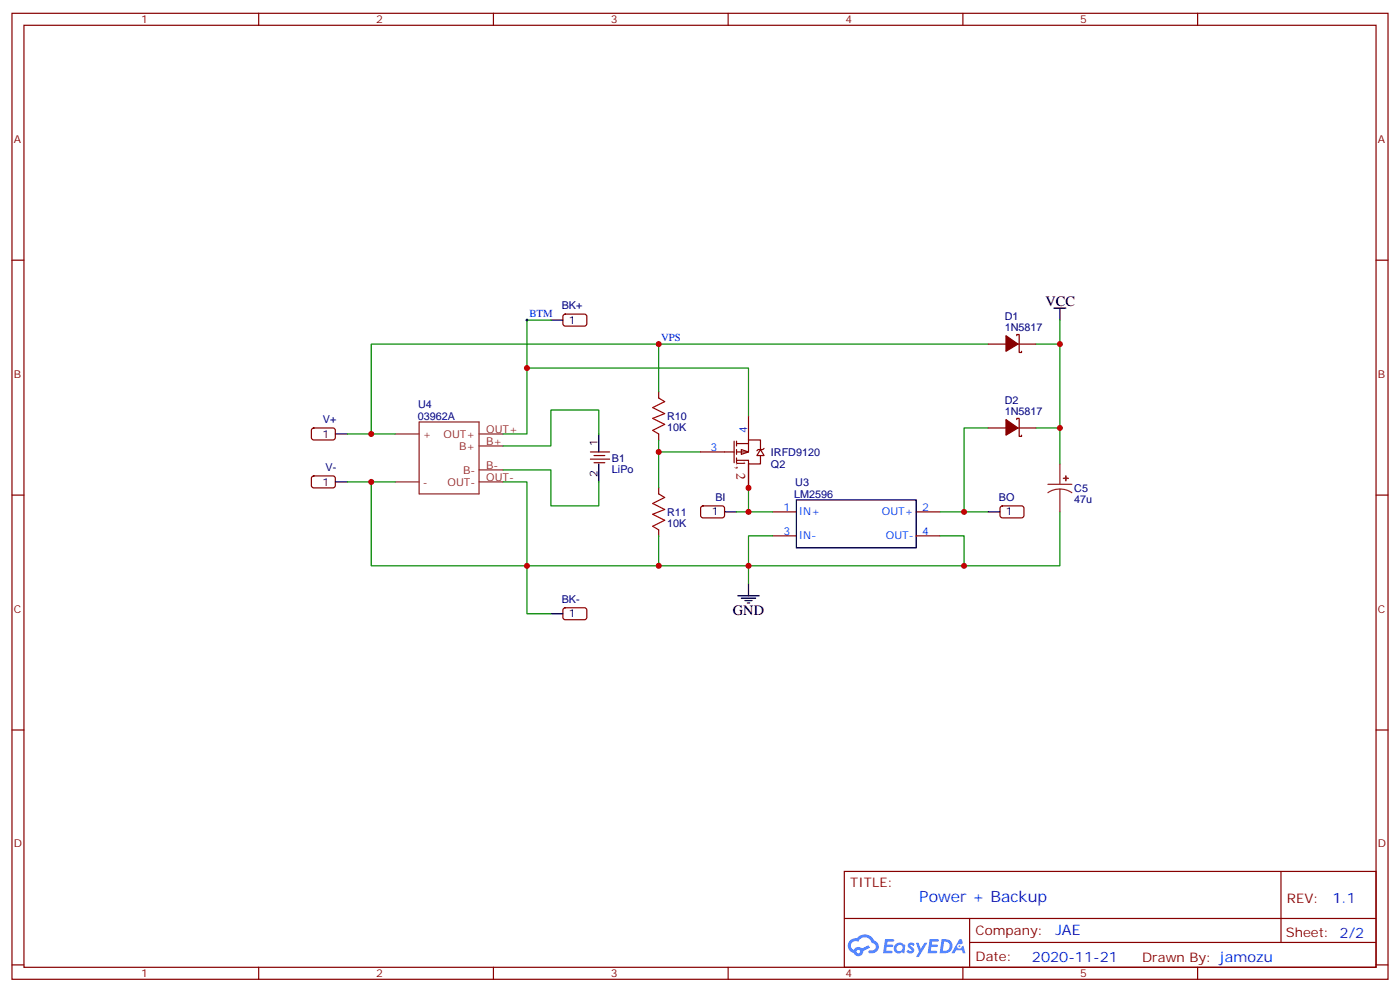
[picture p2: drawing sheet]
<svg xmlns="http://www.w3.org/2000/svg" width="412mm" height="292mm" viewBox="0 0 412 292" stroke-linecap="round" stroke-linejoin="round" font-family="sans-serif">
<g fill="none" stroke="#870000" stroke-width=".35">
<path d="M3.5 3.9h405.4v284.4h-405.4zM7.1 7.4h398.2v277.3h-398.2zM76.2 3.9v3.5M145.3 3.9v3.5M214.5 3.9v3.5M283.6 3.9v3.5M352.8 3.9v3.5M3.5 76.6h3.6M405.3 76.6h3.6M3.5 145.7h3.6M405.3 145.7h3.6M3.5 214.9h3.6"/>
<path d="M405.3 214.9h3.6M248.7 256.5h156.6v28.2h-156.6zM377.3 256.5v20.9M248.7 270.4h156.5M285.6 277.4h119.6M285.6 270.4v14.1M3.5 284h3.6M76.2 284.7v3.6M145.3 284.7v3.6M214.5 284.7v3.6M283.6 284.7v3.6M352.8 284.7v3.6"/>
<path d="M405.3 284h3.6"/>
</g>
<g fill="#5487ff">
<path d="M267.7 277.7a1.22 1.22 0 0 1 1.7 .2l-.4 .6a.47 .47 0 0 0-.3-.4 .47 .47 0 0 0-.5 .2l.1 .2a1.14 1.14 0 0 1 .8 1.8 1.14 1.14 0 0 1-1.9 0l-.2-.2 .5-.6 .7 .5a.29 .29 0 0 0 .3-.3 .29 .29 0 0 0-.2-.3 1.04 1.04 0 0 1-.6-1.7z"/>
<path d="M260.7 276.4h2.4l.3 .2-.2 .5-1.8 .1-.1 .8h1.5l.3 .4-.3 .4h-1.6l-.2 1.1h1.7l.2 .3-.2 .3-2.6 .1z"/>
<path d="M273.8 276.4h2.4l.3 .2-.1 .5-1.8 .1-.2 .8h1.6l.3 .4-.4 .4h-1.6l-.1 1.1h1.7l.2 .3-.2 .3-2.6 .1z"/>
<path d="M282.6 276.4h.7l.3 1.3-.6 .3a.69 .69 0 0 0-1 .3 .69 .69 0 0 0 .4 .9 .69 .69 0 0 0 .9-.6l.5-.2 .6 2.2h-.8l-.2-.9h-1.8l-.5 .9h-.8z"/>
<path d="M269.8 277.5h.8l.6 1.8 1.1-1.8h.9l-2.6 4.2h-.8l.9-1.5z"/>
<path d="M277.4 276.4l-.6 4.2h1.3a2.11 2.11 0 0 0 2.5-2.1 2.11 2.11 0 0 0-2.5-2.1zM278.1 277.2a1.39 1.39 0 0 1 1.7 1.4 1.39 1.39 0 0 1-1.8 1.3h-.3z"/>
<path d="M263.7 278.1a1.54 1.54 0 0 0-.1 2.1 1.54 1.54 0 0 0 2.2 .1l.6 .3 .3-2.3-.2-.3h-.4a1.49 1.49 0 0 0-2.4 .1zM264 279.1a.94 .94 0 0 1 1.8 0 .94 .94 0 0 1-1.8 0z"/>
<path d="M250.4 276.8a2.18 2.18 0 0 0 1.1 3.7 1.44 1.44 0 0 0 1.6 .9 1.44 1.44 0 0 0 1.2-1.4l2-1-.5-.8-1.9 1a1.47 1.47 0 0 0-2.4 .4 1.39 1.39 0 0 1-.7-1.9 1.39 1.39 0 0 1 2-.5 2.12 2.12 0 0 1 2.2-1.3 2.12 2.12 0 0 1 1.9 1.7 1.14 1.14 0 0 1 1.1 1.4 1.14 1.14 0 0 1-1.7 .7 .43 .43 0 0 0-.5 .4 .43 .43 0 0 0 .4 .5 1.98 1.98 0 0 0 2.5-1.2 1.98 1.98 0 0 0-1.2-2.6 3.1 3.1 0 0 0-5.3-.6l-.9 .1zM252.3 280.1a.55 .55 0 0 1 1.1 0 .55 .55 0 0 1-1.1 0z"/>
<circle cx="282.6" cy="278.5" r=".26"/>
</g>
<path d="M116.4 127.7h7.1M123.5 124.2h17.6v21.2h-17.6zM141.1 127.7h7.1M141.1 131.3h7.1M141.1 138.3h7.1M116.4 141.9h7.1M141.1 141.9h7.1" fill="none" stroke="#8c2424" stroke-width=".35"/>
<path d="M194 115.4v1.8M173.9 133h5.7M173.9 135.1h5.7M175 134.1h3.2M175 136.2h3.2M194 127.7v1.8M194 143.6v1.8M194 156v1.7M227.5 150.7h7.1M227.5 157.7h7.1M269.9 150.7h7M269.9 157.7h7" fill="none" stroke="#870000" stroke-width=".35"/>
<path d="M310.4 90.7h3.6M312.2 90.7v3.5M176.4 127.7v5.3M176.4 136.6v5.3M234.6 147.1h35.3v14.2h-35.3zM217.3 175.4h6.4M218.4 176.1h4.2M219.4 176.8h2.1M220.1 177.5h.7M220.5 171.8v3.6" fill="none" stroke="#000" stroke-width=".35"/>
<g fill="none" stroke="#008700" stroke-width=".35">
<path d="M312.2 94.2v7.1M194 101.3v14.1M291 101.3h-181.6v26.4M305.2 101.3h7v24.7h-7M102.3 127.7h14.1M148.2 138.3h14.1v10.6h14.1v-7M176.4 127.7v-7h-14.1v10.6h-14.1M194 129.5v3.5h12.4M194 133v10.6M291 126h-7v24.7h-7.1M312.2 126v10.6M102.3 141.9h14.1"/>
<path d="M109.4 141.9v24.6h111.1v5.3M148.2 141.9h7v24.6M194 157.7v8.8M227.5 157.7h-7v8.8h63.5v-8.8h-7.1M312.2 150.7v15.8h-28.2"/>
</g>
<path d="M194 117.2l1.8 1-3.5 1.8 3.5 1.7-3.5 1.5 3.5 1.7-3.5 1.8 1.7 1M194 145.4l1.8 1-3.5 1.8 3.5 1.8-3.5 1.4 3.5 1.7-3.5 1.8 1.7 1.1" fill="none" stroke="#a10000" stroke-width=".35"/>
<g fill="#fff" stroke="#870000" stroke-width=".35">
<path d="M218.4 132.3l2.1 .7-2.1 .7z"/>
<path d="M224 132.3l1.1 1.8h-2.1z"/>
</g>
<g fill="none" stroke="#870000" stroke-width=".35">
<path d="M166 92.7l.5-.2h5.9l.5 .7-.1 2.4-.6 .4-6-.1-.4-.6v-2.1zM299.5 98.8v-.3h.7v5.3h.7v-.4M291 101.3h5.3M299.9 101.3h5.3M92 126.2l.4-.2h5.9l.5 .7-.1 2.4-.6 .4-5.9-.1-.5-.6v-2.1zM206.4 133h9.9M216.3 129.9v6.3M217 130.6h3.5M217 129.9v1.4M217 132.3v1.4M217 134.8v1.4M220.5 122.4v7.1"/>
<path d="M220.5 136.6v7M224 134.1v2.5h-3.5v-1.1h-3.5M224 132.3v-2.8h-3.5v3.5h-3.5M225.1 132l-.4 .3h-1.4l-.3 .4M291 126h5.3M299.5 123.5v-.3h.7v5.2h.7v-.3M299.9 126h5.3M92 140.3l.4-.2h5.9l.5 .7-.1 2.4-.6 .4-5.9-.1-.5-.6v-2.1zM206.6 149.1l.5-.2 5.9 .1 .4 .6v2.4l-.7 .4h-5.9l-.4-.7v-2.1zM294.8 149.1l.5-.2 5.9 .1 .4 .6v2.4l-.7 .4h-5.9l-.4-.7v-2.1zM166 179.1l.5-.2h5.9l.5 .7-.1 2.4-.6 .4h-6l-.4-.7v-2.1z"/>
</g>
<path d="M162.3 94.2h-7.1v33.5h-7M155.2 108.3h65.3v14.1M217 150.7h3.5M220.5 143.6v7.1h7M284 150.7h7M155.2 166.5v14.2h7.1" fill="none" stroke="#008700" stroke-width=".35"/>
<path d="M162.3 94.2h3.5M98.8 127.7h3.5M98.8 141.9h3.5M213.4 150.7h3.6M291 150.7h3.6M162.3 180.7h3.5" fill="none" stroke="#000" stroke-width=".35"/>
<path d="M154.9 94.2h.7M155.2 93.9v.7M193.7 101.3h.7M194 100.9v.7" fill="none" stroke="#000" stroke-width=".29"/>
<path d="M312.2 136.6v6M308.7 142.6h7M312.2 144l-1.8 .2-1.7 .8M312.2 144l1.9 .2 1.6 .8M312.2 144v6.7" fill="none" stroke="#8c2424" stroke-width=".35"/>
<g fill="#8c2424" stroke="#8c2424" stroke-width=".35">
<path d="M313.3 140.8h1.4z"/>
<path d="M313.9 140.1l.1 1.4z"/>
</g>
<g fill="#870000" stroke="#870000" stroke-width=".35">
<path d="M296.3 98.8l3.6 2.5-3.6 2.1z"/>
<path d="M296.3 123.5l3.6 2.5-3.6 2.1z"/>
</g>
<g fill="#c00">
<circle cx="109.4" cy="141.9" r=".88"/>
<circle cx="109.4" cy="127.7" r=".88"/>
<circle cx="220.5" cy="166.5" r=".88"/>
<circle cx="155.2" cy="166.5" r=".88"/>
<circle cx="312.2" cy="126" r=".88"/>
<circle cx="194" cy="166.5" r=".88"/>
<circle cx="312.2" cy="101.3" r=".88"/>
<circle cx="284" cy="166.5" r=".88"/>
<circle cx="284" cy="150.7" r=".88"/>
<circle cx="194" cy="101.3" r=".88"/>
<circle cx="194" cy="133" r=".88"/>
<circle cx="220.5" cy="143.6" r=".88"/>
<circle cx="220.5" cy="150.7" r=".88"/>
<circle cx="155.2" cy="108.3" r=".88"/>
</g>
<text font-size="4.6" fill="#00f" x="270.8" y="265.5">Power + Backup</text>
<g font-size="4.2">
<text x="308" y="90">VCC</text>
<text x="215.9" y="181">GND</text>
</g>
<g font-size="4.2" fill="#00f">
<text x="392.5" y="265.8">1.1</text>
<text x="310.9" y="275.3">JAE</text>
<text x="304" y="283.1">2020-11-21</text>
</g>
<g font-size="3.9" fill="#800">
<text x="217" y="135.3" transform="rotate(90 217 135.3)">1, 2</text>
<text x="250.5" y="261.1">TITLE:</text>
<text x="379.1" y="265.8">REV:</text>
<text x="287.4" y="275.3">Company:</text>
<text x="378.7" y="275.9">Sheet: 2/2</text>
<text x="287.4" y="283">Date:</text>
<text x="336.4" y="283.1">Drawn By: jamozu</text>
</g>
<g font-size="3.2" fill="#800">
<text x="41.6" y="6.9">1</text>
<text x="110.8" y="6.9">2</text>
<text x="179.9" y="6.9">3</text>
<text x="249.1" y="6.9">4</text>
<text x="318.2" y="6.9">5</text>
<text x="4.1" y="42">A</text>
<text x="405.9" y="42">A</text>
<text x="4.1" y="111.2">B</text>
<text x="405.9" y="111.2">B</text>
<text x="4.1" y="180.3">C</text>
<text x="405.9" y="180.3">C</text>
<text x="4.1" y="249.4">D</text>
<text x="405.9" y="249.4">D</text>
<text x="41.6" y="287.7">1</text>
<text x="110.8" y="287.7">2</text>
<text x="179.9" y="287.7">3</text>
<text x="249.1" y="287.7">4</text>
<text x="318.2" y="287.7">5</text>
</g>
<g font-size="3.2" fill="#00f">
<text x="155.9" y="93.3">BTM</text>
<text x="194.7" y="100.4">VPS</text>
<text x="220.1" y="127.4" transform="rotate(-90 220.1 127.4)">4</text>
<text x="209.3" y="132.7">3</text>
<text x="230.8" y="150.3">1</text>
<text x="235.3" y="151.7">IN+</text>
<text x="259.8" y="151.7">OUT+</text>
<text x="271.6" y="150.3">2</text>
<text x="230.8" y="157.4">3</text>
<text x="235.3" y="158.8">IN-</text>
<text x="261" y="158.8">OUT-</text>
<text x="271.6" y="157.4">4</text>
</g>
<g font-size="3.2" fill="#000080">
<text x="165.5" y="91">BK+</text>
<text x="296" y="94.3">D1</text>
<text x="296" y="97.4">1N5817</text>
<text x="296" y="119">D2</text>
<text x="95.1" y="124.5">V+</text>
<text x="123.1" y="123.6">03962A</text>
<text x="123.1" y="120.1">U4</text>
<text x="196.5" y="123.6">R10</text>
<text x="296" y="122.1">1N5817</text>
<text x="196.5" y="126.7">10K</text>
<text x="180.3" y="135.9">B1</text>
<text x="227.1" y="134.4">IRFD9120</text>
<text x="227.1" y="137.9">Q2</text>
<text x="95.9" y="138.6">V-</text>
<text x="180.3" y="139.1">LiPo</text>
<text x="234.3" y="143">U3</text>
<text x="210.8" y="147.4">BI</text>
<text x="233.9" y="146.5">LM2596</text>
<text x="294.2" y="147.4">BO</text>
<text x="316.4" y="148">47u</text>
<text x="316.4" y="144.8">C5</text>
<text x="196.5" y="155">10K</text>
<text x="196.5" y="151.8">R11</text>
<text x="165.5" y="177.4">BK-</text>
</g>
<g font-size="3.2">
<text x="167.6" y="95.3">1</text>
<text x="95" y="128.8">1</text>
<text x="176" y="131.3" transform="rotate(-90 176 131.3)">1</text>
<text x="95" y="142.9">1</text>
<text x="176" y="140.3" transform="rotate(-90 176 140.3)">2</text>
<text x="209.6" y="151.7">1</text>
<text x="296.3" y="151.7">1</text>
<text x="167.6" y="181.7">1</text>
</g>
<g font-size="3.2" fill="#8d2323">
<text x="124.5" y="128.8">+</text>
<text x="130.7" y="128.8">OUT+</text>
<text x="143.2" y="127.4">OUT+</text>
<text x="143.2" y="130.9">B+</text>
<text x="135.3" y="132.3">B+</text>
<text x="143.2" y="138">B-</text>
<text x="124.5" y="142.9">-</text>
<text x="131.8" y="142.9">OUT-</text>
<text x="136.4" y="139.4">B-</text>
<text x="143.2" y="141.5">OUT-</text>
</g>
</svg>
